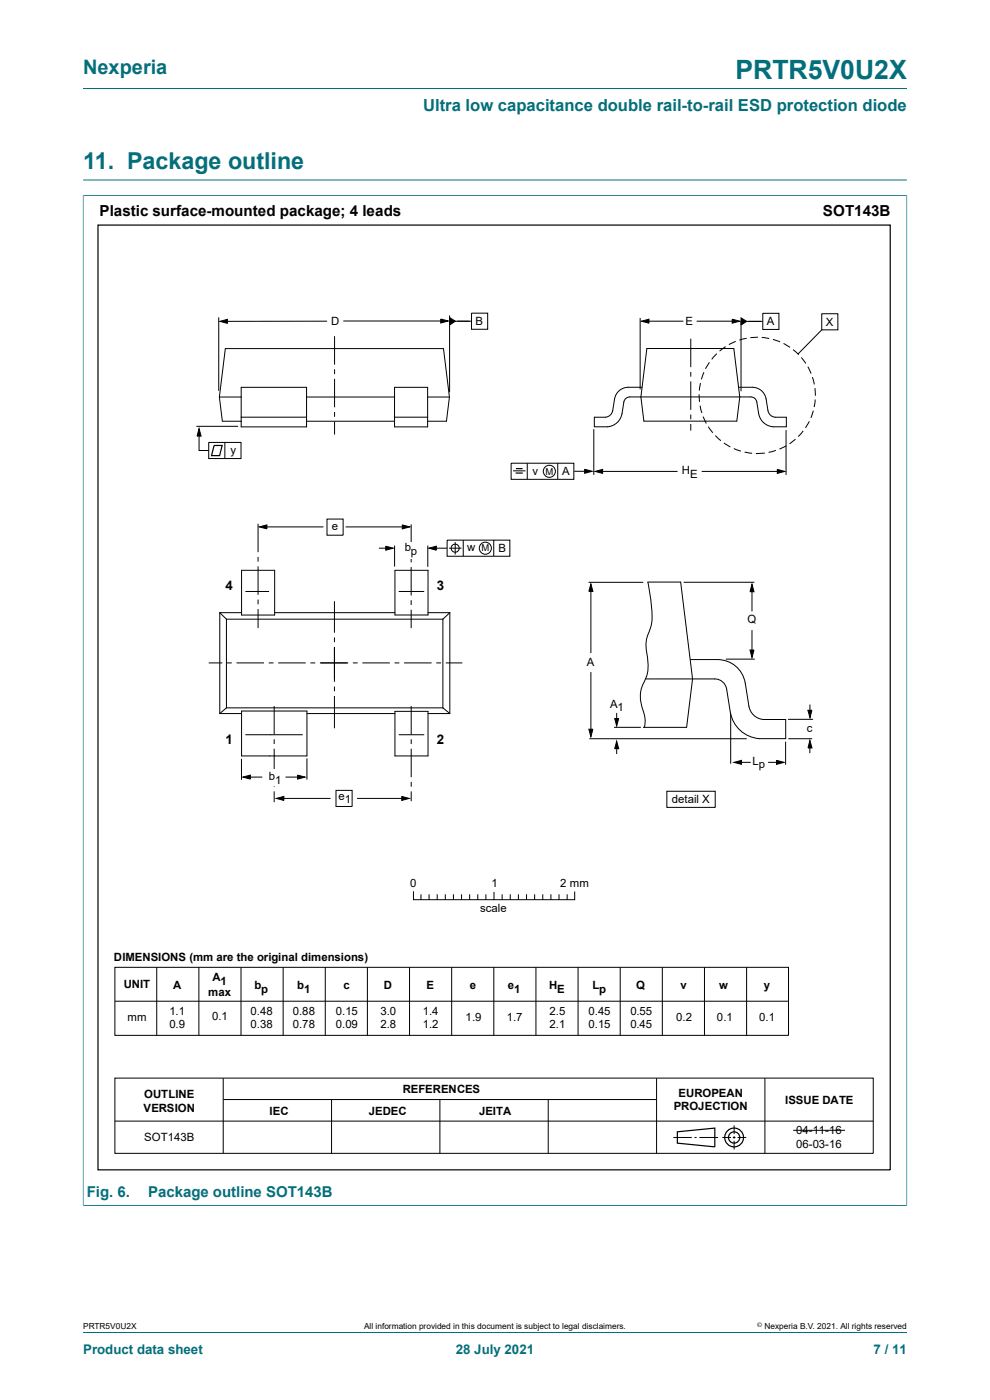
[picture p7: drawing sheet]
<svg xmlns="http://www.w3.org/2000/svg" width="210mm" height="297mm" viewBox="0 0 210 297" stroke-linecap="round" stroke-linejoin="round" font-family="sans-serif">
<path d="M17.6 18.8h174.8M17.6 38.2h174.8M17.6 41.5h174.8M17.6 41.4v214.4M192.4 41.4v214.4M17.6 255.7h174.8" fill="none" stroke="#036f7b" stroke-width=".21"/>
<g fill="none" stroke="#000" stroke-width=".21">
<path d="M46.4 67.3v15.6M46.6 68.2l1.6-.4v.8zM69.4 68.1l-21.8 .1M71 71.3v6.1M71 78.4v1M72.8 68.1h21.4M93.5 67.7l1.6 .4-1.6 .4zM95.4 66.9v16.3M95.4 67.4l1.2 .7-1.2 .8zM96 68.1h4M100 66.4h3.4v3.5h-3.4zM135.8 67.5v15.1"/>
<path d="M136.1 68.1l1.6-.4v.9zM136.8 68.1h8.2M146.5 71.9v6M146.5 78.9v1M147.8 68.1h8.3M149.3 79l-.5 1.5M150.5 76.9l-.8 1.3M152 75l-1 1.2M153.9 73.5l-1.3 1M155.3 67.7l1.6 .4-1.6 .5zM156.1 72.4l-1.5 .7M157.2 68.1v14.9"/>
<path d="M157.2 67.4l1.2 .8-1.2 .8zM157.8 68.2h4M158.4 71.8l-1.6 .4M160.8 71.5l-1.6 .1M161.6 71.6l1.6 .2M161.8 66.5h3.4v3.4h-3.4zM164 72l1.5 .5M166.2 72.9l1.4 .8M168.2 74.2l1.2 1M170 75.8l.9 1.3M171.4 77.8l.7 1.4M172.3 80l.4 1.6"/>
<path d="M174.3 66.6h3.4v3.4h-3.4zM174.3 70l-5 5.1M41.7 90.4h8.8M42.2 90.9l.5 1.6h-.9zM42.2 91.6v4h2.1M44.3 93.9h6.8v3.4h-6.8zM47.7 93.9v3.4M71 80.4v6M71 87.4v1M71 89.4v2.8M108.4 98.3h13.3v3.4h-13.3zM108.8 99.9h2.7"/>
<path d="M111.8 98.3v3.4M118.3 98.2v3.5M121.8 100h2.9M124 99.6l1.6 .4-1.6 .4zM126 91v9.7M146.5 80.9v6M146.5 87.9v1M146.5 90v1.3M148.3 83.7l.1 1.6M148.5 86.1l.4 1.5M148.6 81.3l-.2 1.6M149.1 88.4l.7 1.4"/>
<path d="M150.2 90.5l1 1.3M151.7 92.4l1.2 1.1M153.6 94l1.3 .8M155.7 95.2l1.5 .5M157.9 95.9l1.6 .3M162.2 96.1l-1.9 .1M164.6 95.6l-1.6 .4M164.9 99.6l1.6 .4-1.6 .4zM166.7 91.2v9.5M166.8 94.6l-1.5 .7M168.7 93.2l-1.2 .9M170.4 91.4l-1.1 1.2"/>
<path d="M171.7 89.4l-.8 1.4M172.5 87.1l-.5 1.5M172.9 82.3l.1 1.7M172.9 84.8l-.2 1.5M54.7 111.1v6M54.7 118.1v1.1M55 111.8l1.6-.4v.8zM55.9 111.8h12.7M69.4 110.1h3.4v3.4h-3.4zM73.3 111.8h12.8M80.4 116.3h2.2M81.8 115.9l1.6 .4-1.6 .4z"/>
<path d="M83.7 115.7v4.5M85.3 111.4l1.6 .4-1.6 .4zM87.2 111.2v6.1M87.2 118.3v1M90.7 115.7v4.5M91 116.3l1.5-.4v.8zM91.8 116.3h3M94.8 114.6h13.3v3.4h-13.3zM95.3 116.3h2.6M96.6 115v2.6M98.3 114.6v3.4M104.7 114.6v3.4"/>
<path d="M126.2 100l1.6-.4v.8zM127 100h16.7M148.8 100h16.7M54.7 120.2v6M54.7 127.2v1M54.7 129.2v4M70.9 127.5v6.7M70.9 135.2v1M70.9 137.2v7.4M87.2 120.3v6M87.2 127.3v1M87.2 129.3v3.9"/>
<path d="M124.9 123.5h11.5M125.3 123.9l.5 1.6h-.9zM125.3 125.1v13.4M137.4 123.5l.1 .1a38 38 0 0 1 .8 8.3l-.8 2.6a6.4 6.4 0 0 0-.3 4 8.4 8.4 0 0 1-.9 6.8 7.9 7.9 0 0 0 .3 6.1 5.1 5.1 0 0 1 0 3M145 123.5h15M154 139.8h6.1M159.1 137.9h.8l-.4 1.6zM159.5 123.9l.4 1.6h-.8zM159.5 124.9v4.8M159.5 133.7v5M44.3 140.6h2.9M48.2 140.6h1"/>
<path d="M50.2 140.6h5.8M57 140.6h1M58.2 149.8v6M58.2 156.8v1M58.2 158.8v6.1M59 140.6h5.8M65.9 140.6h1M67.9 140.6h5.9M70.9 145.6v1.1M70.9 147.7v6.8M74.9 140.6h1M76.9 140.6h5.8"/>
<path d="M83.7 140.6h1M85.7 140.6h5.8M87.2 149.8v6M87.2 156.8v1M87.2 158.8v6.1M92.5 140.6h1.1M94.6 140.6h3.5M124.9 154.7h.9l-.5 1.6zM125 156.7h33.4M125.3 142.6v12.7M130.2 154.3h5.7M130.4 152.4h.8l-.4 1.6z"/>
<path d="M130.8 157.2l.4 1.6h-.8zM130.8 151.2v2.3M130.8 158.4v1.6M155 151.4v10.6M166.6 157.3v4.9M167.2 152.6h5.3M167.2 156.7h5.1M171.4 150.7h.8l-.4 1.6zM171.8 157.1l.4 1.6h-.8zM171.8 149.5v1.6M171.8 158.1v1.7M51.2 161v4.4"/>
<path d="M51.5 164.9l1.6-.5v.9zM52.4 164.9h3.2M58.2 165.9v1M58.2 167.9v2.3M58.6 169.4l1.6-.4v.8zM59.5 169.4h10.6M60.6 164.9h3.3M63.1 164.4l1.6 .5-1.6 .4zM65.1 160.9v4.5M71.3 167.7h3.4v3.4h-3.4zM75.7 169.4h10.3M85.2 169l1.6 .4-1.6 .4z"/>
<path d="M87.2 165.9v1M87.2 167.9v2.1M141.5 167.9h10.2v3.4h-10.2zM155.7 161.7l1.6-.4v.9zM156.8 161.7h2.5M162.9 161.7h2.6M164.7 161.3l1.6 .4-1.6 .5zM87.7 189.2v1.7h34.2v-1.7M89.3 189.8v1M91 189.8v1M92.7 189.8v1M94.5 189.8v1"/>
<path d="M96.2 189.8v1M97.9 189.8v1M99.6 189.8v1M101.3 189.8v1M103.1 189.8v1M104.8 189.3v1.5M106.5 189.8v1M108.2 189.8v1M110 189.8v1M111.7 189.8v1M113.4 189.8v1M115.1 189.8v1"/>
<path d="M116.9 189.8v1M118.6 189.8v1M120.3 189.8v1M24.4 205.2h142.9v14.4h-142.9zM24.4 212.4h142.9M33.2 205.2v14.4M42.2 205.2v14.4M51.1 205.2v14.4M60.1 205.2v14.4M69 205.2v14.4M77.9 205.2v14.4M86.9 205.2v14.4"/>
<path d="M95.8 205.2v14.4M104.7 205.2v14.4M113.7 205.2v14.4M122.6 205.2v14.4M131.6 205.2v14.4M140.5 205.2v14.4M149.4 205.2v14.4M158.4 205.2v14.4M24.4 228.7h160.8v16h-160.8zM24.4 237.8h160.8M47.4 228.7v16M47.4 233.3h91.8"/>
<path d="M70.3 233.3v11.4M93.3 233.3v11.4M116.3 233.3v11.4M139.3 228.7v16M155.7 238.7v1.9M162.3 228.7v16M142.8 241.3h3.9M147.3 241.3h.5M148.4 241.3h3.9M153.2 241.3h1.9M155.5 241.3h.5M155.7 241v.6"/>
<path d="M155.7 242v1.8M156.4 241.3h1.9"/>
<circle cx="116.5" cy="100" r="1.28"/>
<circle cx="96.6" cy="116.3" r=".86"/>
<circle cx="103" cy="116.3" r="1.28"/>
</g>
<g fill="none" stroke="#000" stroke-width=".25">
<path d="M20.8 47.7h168v200.5h-168zM45.4 94.5h1.7l-.5 2.2h-1.7zM109.4 99.4h1.5M109.4 100.4h1.5M143.7 240.1l7.9-.8v4l-7.9-.8z"/>
<circle cx="155.7" cy="241.3" r="2"/>
<circle cx="155.7" cy="241.3" r="1.2"/>
</g>
<g fill="#000">
<path d="M46.6 68.2l1.6-.4v.8zM93.5 67.7l1.6 .4-1.6 .4zM95.4 67.4l1.2 .7-1.2 .8zM136.1 68.1l1.6-.4v.9zM155.3 67.7l1.6 .4-1.6 .5zM157.2 67.4l1.2 .8-1.2 .8zM42.2 90.9l.5 1.6h-.9zM124 99.6l1.6 .4-1.6 .4zM164.9 99.6l1.6 .4-1.6 .4zM55 111.8l1.6-.4v.8zM81.8 115.9l1.6 .4-1.6 .4zM85.3 111.4l1.6 .4-1.6 .4z"/>
<path d="M91 116.3l1.5-.4v.8zM126.2 100l1.6-.4v.8zM125.3 123.9l.5 1.6h-.9zM159.5 123.9l.4 1.6h-.8zM159.1 137.9h.8l-.4 1.6zM124.9 154.7h.9l-.5 1.6zM130.8 157.2l.4 1.6h-.8zM130.4 152.4h.8l-.4 1.6zM171.8 157.1l.4 1.6h-.8zM171.4 150.7h.8l-.4 1.6zM51.5 164.9l1.6-.5v.9zM58.6 169.4l1.6-.4v.8z"/>
<path d="M63.1 164.4l1.6 .5-1.6 .4zM85.2 169l1.6 .4-1.6 .4zM155.7 161.7l1.6-.4v.9zM164.7 161.3l1.6 .4-1.6 .5z"/>
</g>
<g fill="#fff">
<path d="M56.4 163.2h3.5v3.5h-3.5z"/>
<path d="M85.6 115h3.4v3.4h-3.4z"/>
</g>
<g fill="none" stroke="#000" stroke-width=".21">
<path d="M137.2 73.9h18.5l1.2 10.3-.6 5.1h-19.7l-.7-5.1zM46.5 84.2l.7 5.2h4M46.5 84.2h4.7M46.5 84.2l1.3-10.2h46.3l1.2 10.2M51.2 88.5h13.8M51.2 82.2h13.8v8.4h-13.8zM65 89.4h18.7M65 84.2h18.7M83.7 82.2h7v8.4h-7zM83.7 88.5h7M90.7 84.2h4.6M95.3 84.2l-.6 5.2h-4"/>
<path d="M136.2 82.2h-2.9a2.97 2.97 0 0 0-2.9 2.4l-.4 2.5a1.69 1.69 0 0 1-1.6 1.4h-2.3v2h2.8a3.4 3.4 0 0 0 3-2.8l.4-2.4a1.27 1.27 0 0 1 1.3-1.1h25.7a1.27 1.27 0 0 1 1.2 1.1 5.5 5.5 0 0 0 1.7 4.6l1.1 .5 .7 .1h2.8v-2h-2.4a1.69 1.69 0 0 1-1.5-1.4 5.5 5.5 0 0 0-1.2-4.1 2.98 2.98 0 0 0-2.1-.8h-2.9M46.6 130h4.6M46.6 130l1.4 1.4M46.6 130v21.4M48 131.4v18.8M48 131.4h45.9M51.2 121h7.1v9.5h-7.1zM52.1 125.5h4.9M58.3 130h25.5M83.8 121h7v9.5h-7v-9.5M84.6 125.5h5.3M90.8 130h4.6"/>
<path d="M93.9 131.4v18.8M95.4 130l-1.5 1.4M95.4 130v21.4M137.4 123.5h7l2.5 20.5-1.3 10.3h-9.1M146.5 139.9h5.7a5.9 5.9 0 0 1 5.9 5l.8 4.9a3.4 3.4 0 0 0 3 2.8h4.8v4.1h-5.6a6.8 6.8 0 0 1-6.2-5.6l-.8-4.9a2.55 2.55 0 0 0-2.5-2.2h-14.6M46.6 151.4h4.6M48 150.2l-1.4 1.2M48 150.2h45.9M51.2 150.9v9.5h13.9v-9.5M51.2 150.8h13.9M52.1 155.9h12.1M65.1 151.4h18.7"/>
<path d="M83.8 150.9h7v9.5h-7zM84.6 155.9h5.3M90.8 151.4h4.6M93.9 150.2l1.5 1.2M168.2 239.8h11"/>
</g>
<path d="M17.6 41.5v214.2M17.7 41.5h174.6M192.4 41.5v214.2M17.7 255.7h174.6M17.6 282.6h174.8" fill="none" stroke="#036f7b" stroke-width=".21"/>
<text font-size="5.6" fill="#036f7b" x="156" y="16.8">PRTR5V0U2X</text>
<text font-size="4.9" fill="#036f7b" x="17.6" y="35.9">11. Package outline</text>
<text font-size="4.2" fill="#036f7b" x="17.6" y="15.6">Nexperia</text>
<text font-size="3.5" fill="#036f7b" x="89.8" y="23.7">Ultra low capacitance double rail-to-rail ESD protection diode</text>
<g font-size="3.2">
<text x="21.1" y="45.8">Plastic surface-mounted package; 4 leads</text>
<text x="174.5" y="45.8">SOT143B</text>
</g>
<g font-size="3.2" fill="#036f7b">
<text x="18.4" y="253.9">Fig. 6.</text>
<text x="31.4" y="253.9">Package outline SOT143B</text>
</g>
<g font-size="2.8">
<text x="47.9" y="125.2">4</text>
<text x="92.6" y="125.2">3</text>
<text x="47.9" y="157.8">1</text>
<text x="92.6" y="157.8">2</text>
</g>
<g font-size="2.8" fill="#036f7b">
<text x="17.6" y="287.2">Product data sheet</text>
<text x="96.7" y="287.2">28 July 2021</text>
<text x="185.3" y="287.2">7 / 11</text>
</g>
<g font-size="2.4">
<text x="70.2" y="68.9">D</text>
<text x="100.9" y="69">B</text>
<text x="145.4" y="69">E</text>
<text x="162.7" y="69">A</text>
<text x="175.2" y="69.1">X</text>
<text x="48.9" y="96.3">y</text>
<text x="112.9" y="100.7">v</text>
<text x="119.2" y="100.7">A</text>
<text x="144.6" y="100.6">H</text>
<text x="146.4" y="101.4">E</text>
<text x="70.4" y="112.5">e</text>
<text x="85.9" y="116.9">b</text>
<text x="87.2" y="117.7">p</text>
<text x="99.1" y="117">w</text>
<text x="105.7" y="117.1">B</text>
<text x="158.5" y="132.2">Q</text>
<text x="124.5" y="141.3">A</text>
<text x="129.4" y="150.2">A</text>
<text x="131" y="150.8">1</text>
<text x="171.2" y="155.3">c</text>
<text x="57" y="165.4">b</text>
<text x="58.3" y="166.3">1</text>
<text x="159.6" y="162.4">L</text>
<text x="161" y="163">p</text>
<text x="71.8" y="169.8">e</text>
<text x="73.1" y="170.4">1</text>
<text x="142.5" y="170.4">detail X</text>
<text x="87" y="188.2">0</text>
<text x="104.3" y="188.2">1</text>
<text x="118.9" y="188.2">2 mm</text>
<text x="101.8" y="193.5">scale</text>
<text x="24.2" y="203.9">DIMENSIONS (mm are the original dimensions)</text>
<text x="26.3" y="209.7">UNIT</text>
<text x="36.7" y="209.8">A</text>
<text x="45.1" y="208">A</text>
<text x="46.8" y="208.9">1</text>
<text x="54" y="209.8">b</text>
<text x="63" y="209.8">b</text>
<text x="72.9" y="209.8">c</text>
<text x="81.5" y="209.8">D</text>
<text x="90.5" y="209.8">E</text>
<text x="99.7" y="209.8">e</text>
<text x="107.7" y="209.8">e</text>
<text x="116.5" y="209.8">H</text>
<text x="125.6" y="209.8">L</text>
<text x="134.9" y="209.8">Q</text>
<text x="144.3" y="209.8">v</text>
<text x="152.6" y="209.8">w</text>
<text x="162" y="209.8">y</text>
<text x="35.9" y="215.2">1.1</text>
<text x="44.2" y="211.3">max</text>
<text x="53.1" y="215.2">0.48</text>
<text x="55.4" y="210.6">p</text>
<text x="62.1" y="215.2">0.88</text>
<text x="64.5" y="210.6">1</text>
<text x="71.2" y="215.2">0.15</text>
<text x="80.7" y="215.2">3.0</text>
<text x="89.7" y="215.2">1.4</text>
<text x="109.1" y="210.6">1</text>
<text x="116.6" y="215.2">2.5</text>
<text x="118.2" y="210.6">E</text>
<text x="124.8" y="215.2">0.45</text>
<text x="127.1" y="210.6">p</text>
<text x="133.7" y="215.2">0.55</text>
<text x="27" y="216.6">mm</text>
<text x="35.9" y="218.1">0.9</text>
<text x="45" y="216.4">0.1</text>
<text x="53.1" y="218.1">0.38</text>
<text x="62.1" y="218.1">0.78</text>
<text x="71.2" y="218.1">0.09</text>
<text x="80.7" y="218.1">2.8</text>
<text x="89.7" y="218.1">1.2</text>
<text x="98.7" y="216.7">1.9</text>
<text x="107.5" y="216.7">1.7</text>
<text x="116.6" y="218.1">2.1</text>
<text x="124.8" y="218.1">0.15</text>
<text x="133.7" y="218.1">0.45</text>
<text x="143.4" y="216.7">0.2</text>
<text x="152.1" y="216.7">0.1</text>
<text x="161" y="216.7">0.1</text>
<text x="30.6" y="232.9">OUTLINE</text>
<text x="85.5" y="231.9">REFERENCES</text>
<text x="143.9" y="232.6">EUROPEAN</text>
<text x="30.5" y="235.9">VERSION</text>
<text x="57.2" y="236.5">IEC</text>
<text x="78.2" y="236.5">JEDEC</text>
<text x="101.6" y="236.5">JEITA</text>
<text x="142.9" y="235.5">PROJECTION</text>
<text x="166.5" y="234.1">ISSUE DATE</text>
<text x="30.6" y="242.1">SOT143B</text>
<text x="168.9" y="240.6">04-11-16</text>
<text x="168.9" y="243.5">06-03-16</text>
</g>
<g font-size="2">
<text x="115.7" y="100.7">M</text>
<text x="102.2" y="117">M</text>
</g>
<g font-size="1.8">
<text x="17.6" y="282">PRTR5V0U2X</text>
<text x="77.2" y="282">All information provided in this document is subject to legal disclaimers.</text>
<text x="162.2" y="282">Nexperia B.V. 2021. All rights reserved</text>
</g>
<text font-size="1.4" x="160.6" y="281.6">©</text>
</svg>
